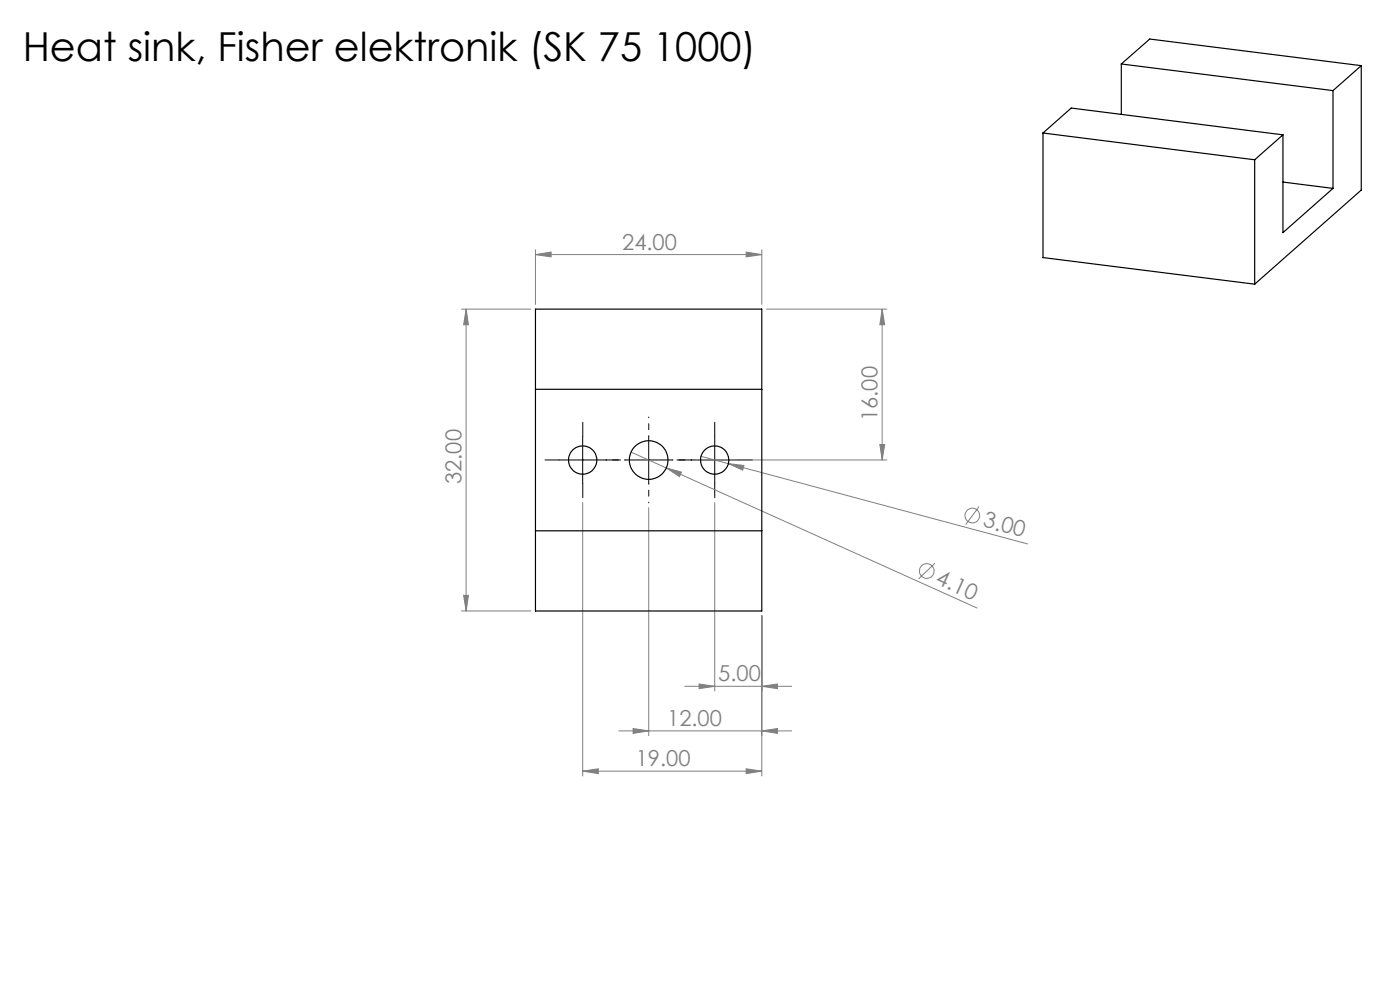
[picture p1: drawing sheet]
<svg xmlns="http://www.w3.org/2000/svg" width="297mm" height="210mm" viewBox="0 0 297 210" stroke-linecap="round" stroke-linejoin="round" font-family="sans-serif">
<g fill="none" stroke="#808080" stroke-width=".21">
<path d="M113.6 54l3.3-.5v1zM113.6 53v11.6M113.6 54h48M158.3 53.5l3.3 .5-3.3 .5zM161.6 53v11.6M97.9 65.6h14.7M98.9 65.6l.5 3.3h-1zM98.9 65.6v64M162.6 65.6h25.5M187.1 65.6l.6 3.3h-1zM187.1 65.6v32M133.9 95.9l7.5 3.4"/>
<path d="M141.4 99.3l3.2 .8-.5 1zM141.4 99.3l65.9 29.7M147.7 97.6h40.4M148.7 96.8l5.8 1.5M154.5 98.3l3.3 .4-.2 1zM154.5 98.3l63.5 17.1M186.7 94.3h1l-.6 3.3zM123.6 106.6v58M137.6 107.7v48.4M151.6 106.6v40M198.3 119.5l-3.4 3.3M207.7 107.4l-2.8 3.9"/>
<path d="M97.9 129.6h14.7M98.4 126.3h1l-.5 3.3zM161.6 130.6v34M131.3 155h36.7M134.3 154.5l3.3 .5-3.3 .6zM145.3 145.6h22.7M148.3 145.1l3.3 .5-3.3 .5zM161.6 145.6l3.3-.5v1zM161.6 155l3.3-.5v1.1zM123.6 163.6l3.3-.5v1zM123.6 163.6h38M158.3 163.1l3.3 .5-3.3 .5z"/>
<circle cx="206.3" cy="109.4" r="1.56"/>
<circle cx="196.6" cy="121.1" r="1.55"/>
</g>
<path d="M132.6 97.6h-4.1M137.6 92.6v-4.1M142.6 97.6h4.1M137.6 102.6v4.1" fill="none" stroke="#000" stroke-width=".21" stroke-dasharray="15.2 1.3 1.3 1.3" stroke-dashoffset="15.1"/>
<path d="M118.6 97.6h-3M123.6 92.6v-3M128.6 97.6h3M146.6 97.6h-3M151.6 92.6v-3M156.6 97.6h3M123.6 102.6v3M151.6 102.6v3" fill="none" stroke="#000" stroke-width=".21" stroke-dasharray="15.2 1.3 1.3 1.3"/>
<path d="M118.6 97.6h10M123.6 92.6v10M132.6 97.6h10M137.6 92.6v10M146.6 97.6h10M151.6 92.6v10" fill="none" stroke="#000" stroke-width=".21"/>
<g fill="#808080">
<path d="M141.4 99.3l3.2 .8-.5 1z"/>
<path d="M154.5 98.3l3.3 .4-.2 1z"/>
<path d="M158.3 53.5l3.3 .5-3.3 .5zM113.6 54l3.3-.5v1zM161.6 145.6l3.3-.5v1zM148.3 145.1l3.3 .5-3.3 .5zM161.6 155l3.3-.5v1.1zM134.3 154.5l3.3 .5-3.3 .6zM158.3 163.1l3.3 .5-3.3 .5zM123.6 163.6l3.3-.5v1z"/>
<path d="M98.9 65.6l.5 3.3h-1zM98.4 126.3h1l-.5 3.3zM187.1 65.6l.6 3.3h-1zM186.7 94.3h1l-.6 3.3z"/>
</g>
<g fill="none" stroke="#000" stroke-width=".25">
<path d="M237.9 13.6l6-5.3 44.9 5.6M237.9 13.6l44.9 5.6M237.9 13.6v10.7M282.8 19.2v20.8M288.8 13.9l-6 5.3M288.8 13.9v26.4l-22.6 20M221.3 28.2v26.4l44.9 5.7M221.3 28.2l44.9 5.7M221.3 28.2l6-5.3 44.9 5.7M266.2 33.9v26.4M272.2 28.6l-6 5.3M272.2 28.6v20.7l10.6-9.3"/>
<path d="M272.2 38.6l10.6 1.4M113.6 65.6h48v64h-48zM113.6 82.6h48M113.6 112.6h48"/>
<circle cx="123.6" cy="97.6" r="3"/>
<circle cx="137.6" cy="97.6" r="4.1"/>
<circle cx="151.6" cy="97.6" r="2.99"/>
</g>
<text font-size="8.5" x="4.8" y="12.9">Heat sink, Fisher elektronik (SK 75 1000)</text>
<g font-size="4.7" fill="#808080">
<text x="132" y="53">24.00</text>
<text x="186.2" y="89.3" transform="rotate(-90 186.2 89.3)">16.00</text>
<text x="97.9" y="102.7" transform="rotate(-90 97.9 102.7)">32.00</text>
<text x="208.3" y="111.7" transform="rotate(15 208.3 111.7)">3.00</text>
<text x="198.3" y="123.7" transform="rotate(24 198.3 123.7)">4.10</text>
<text x="152.4" y="144.6">5.00</text>
<text x="141.5" y="154">12.00</text>
<text x="134.9" y="162.6">19.00</text>
</g>
</svg>
